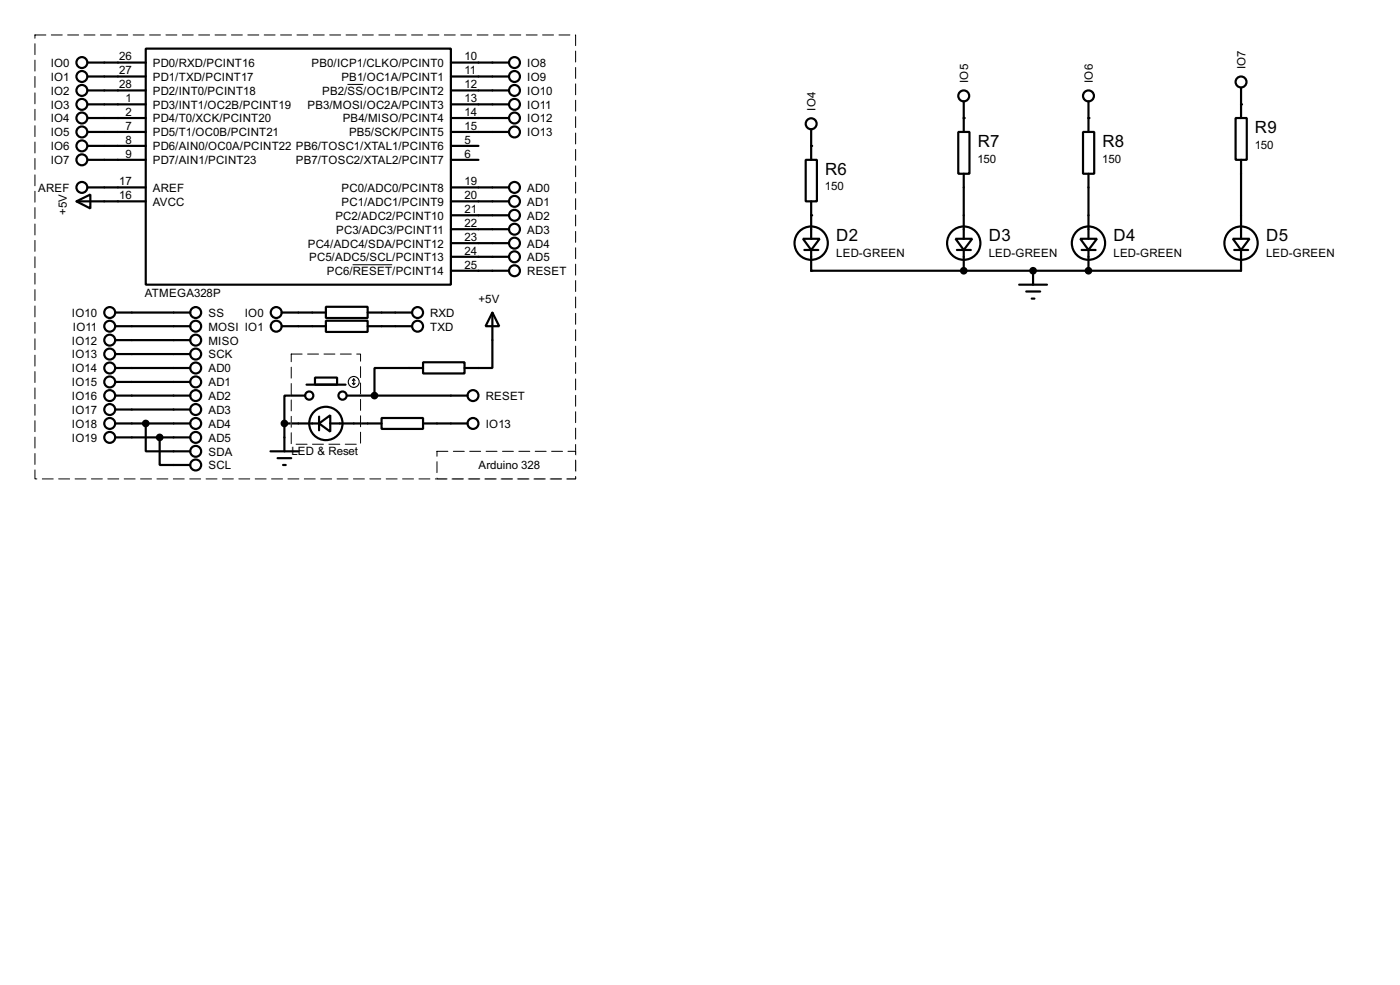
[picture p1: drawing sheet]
<svg xmlns="http://www.w3.org/2000/svg" width="256mm" height="180mm" viewBox="0 0 256 180" stroke-linecap="round" stroke-linejoin="round" font-family="sans-serif">
<g fill="none" stroke="#000" stroke-width=".4">
<path d="M16.1 19.1h10.6M16.1 16.6h10.6M16.1 14h10.6M16.1 11.5h10.6M26.7 8.9h55.9v43.2h-55.9zM82.6 19.1h10.7M82.6 16.6h10.7M82.6 14h10.7M82.6 11.5h10.7M176.6 18.6v5.6M199.4 18.6v5.6M227.4 16.1v5.5"/>
<path d="M14 36.9l2.6-1.3v2.6zM14 36.9h12.7M16.1 29.3h10.6M16.1 26.7h10.6M16.1 24.2h10.6M16.1 21.6h10.6M16.1 34.3h10.6M82.6 29.3h5.1M82.6 26.7h5.1M82.6 24.2h10.7M82.6 21.6h10.7M82.6 34.3h10.7"/>
<path d="M82.6 36.9h10.7M82.6 39.4h10.7M147.6 29.3h2.1v7.6h-2.1zM148.6 23.7v5.6M148.6 36.9v6.8M175.6 24.2h2v7.6h-2zM176.6 31.8v11.9M198.4 24.2h2.1v7.6h-2.1zM199.4 31.8v11.9M226.4 21.6h2v7.7h-2zM227.4 29.3v14.4M21.1 57.2h13.8"/>
<path d="M21.1 59.7h13.8M51.6 57.2h8.1M51.6 59.7h8.1M59.7 56.2h7.7v2h-7.7zM59.7 58.7h7.7v2.1h-7.7zM67.4 57.2h8.1M67.4 59.7h8.1M82.6 42h10.7M82.6 44.5h10.7M82.6 47h10.7M82.6 49.6h10.7M90.2 57.2l1.3 2.5h-2.5z"/>
<path d="M90.2 57.2v10.2h-5.1M147.1 43.7h3.1l-1.6 2.1zM147.4 45.8h2.5M148.6 45.8v3.8h78.8v-3.8M175.1 43.7h3l-1.5 2.1zM175.3 45.8h2.6M176.6 45.8v3.8M186.7 52.1h5.1M188 53.4h2.6M189 54.7h.5M189.3 49.6v2.5M197.9 43.7h3.1l-1.6 2.1z"/>
<path d="M198.2 45.8h2.5M199.4 45.8v3.8M225.9 43.7h3l-1.5 2.1zM226.1 45.8h2.6M21.1 77.5h13.8M21.1 62.3h13.8M21.1 64.8h13.8M21.1 72.4h13.8M21.1 67.4h13.8M21.1 69.9h13.8M21.1 75h13.8M26.7 77.5v5.1h8.2"/>
<path d="M52.1 77.5h6.4M52.1 77.5v5.1M55.9 72.4h-3.8v5.1M56.2 70.4h7.1M57.7 69.1h4.1v1.3h-4.1zM58.5 77.5l2-1.5v3zM58.5 76.3v2.5M60.5 77.5h9.4M63.6 72.4h22.1M69.9 76.5h7.6v2h-7.6zM77.5 66.3h7.6v2.1h-7.6zM77.5 67.4h-8.9v5"/>
<path d="M77.5 77.5h8.2M21.1 80.1h13.8M29.3 80.1v5h5.6M49.6 82.6h5.1M50.9 83.9h2.5M51.9 85.1h.5"/>
<circle cx="15" cy="11.5" r="1"/>
<circle cx="15" cy="19.1" r="1"/>
<circle cx="15" cy="14" r="1"/>
<circle cx="15" cy="16.6" r="1"/>
<circle cx="94.2" cy="11.5" r="1"/>
<circle cx="94.2" cy="14" r="1"/>
<circle cx="94.2" cy="19.1" r="1"/>
<circle cx="94.2" cy="16.6" r="1"/>
<circle cx="176.5" cy="17.6" r="1"/>
<circle cx="199.4" cy="17.6" r="1"/>
<circle cx="227.3" cy="15" r="1"/>
<circle cx="15" cy="29.3" r="1"/>
<circle cx="15" cy="34.3" r="1"/>
<circle cx="15" cy="26.7" r="1"/>
<circle cx="15" cy="24.2" r="1"/>
<circle cx="15" cy="21.6" r="1"/>
<circle cx="94.2" cy="34.3" r="1"/>
<circle cx="94.2" cy="36.9" r="1"/>
<circle cx="94.2" cy="39.4" r="1"/>
<circle cx="94.2" cy="24.2" r="1"/>
<circle cx="94.2" cy="21.6" r="1"/>
<circle cx="148.6" cy="22.7" r="1"/>
<circle cx="20.1" cy="57.2" r="1"/>
<circle cx="20.1" cy="59.7" r="1"/>
<circle cx="35.8" cy="57.2" r="1"/>
<circle cx="35.8" cy="59.7" r="1"/>
<circle cx="50.6" cy="57.2" r="1"/>
<circle cx="50.6" cy="59.7" r="1"/>
<circle cx="76.5" cy="57.2" r="1"/>
<circle cx="76.5" cy="59.7" r="1"/>
<circle cx="94.2" cy="44.5" r="1"/>
<circle cx="94.2" cy="49.6" r="1"/>
<circle cx="94.2" cy="47" r="1"/>
<circle cx="94.2" cy="42" r="1"/>
<circle cx="148.6" cy="44.5" r="3.1"/>
<circle cx="176.5" cy="44.5" r="3.1"/>
<circle cx="199.4" cy="44.5" r="3.1"/>
<circle cx="227.3" cy="44.5" r="3.1"/>
<circle cx="20.1" cy="62.3" r="1"/>
<circle cx="20.1" cy="67.4" r="1"/>
<circle cx="20.1" cy="64.8" r="1"/>
<circle cx="20.1" cy="69.9" r="1"/>
<circle cx="20.1" cy="75" r="1"/>
<circle cx="20.1" cy="72.4" r="1"/>
<circle cx="20.1" cy="77.5" r="1"/>
<circle cx="35.8" cy="72.4" r="1"/>
<circle cx="35.8" cy="67.4" r="1"/>
<circle cx="35.8" cy="75" r="1"/>
<circle cx="35.8" cy="62.3" r="1"/>
<circle cx="35.8" cy="64.8" r="1"/>
<circle cx="35.8" cy="69.9" r="1"/>
<circle cx="35.8" cy="77.5" r="1"/>
<circle cx="56.6" cy="72.4" r=".75"/>
<circle cx="59.7" cy="77.5" r="3.1"/>
<circle cx="62.7" cy="72.4" r=".75"/>
<circle cx="86.6" cy="72.4" r="1"/>
<circle cx="86.6" cy="77.5" r="1"/>
<circle cx="20.1" cy="80.1" r="1"/>
<circle cx="35.8" cy="82.6" r="1"/>
<circle cx="35.8" cy="85.1" r="1"/>
<circle cx="35.8" cy="80.1" r="1"/>
</g>
<g fill="#000">
<circle cx="227.4" cy="19.1" r=".2"/>
<circle cx="148.6" cy="26.7" r=".2"/>
<circle cx="148.6" cy="39.4" r=".2"/>
<circle cx="176.6" cy="21.6" r=".2"/>
<circle cx="199.4" cy="21.6" r=".2"/>
<circle cx="148.6" cy="49.6" r=".2"/>
<circle cx="176.6" cy="49.6" r=".2"/>
<circle cx="189.3" cy="49.6" r=".2"/>
<circle cx="199.4" cy="49.6" r=".2"/>
</g>
<path d="M63.7 15.5h2.9M64.6 48.5h7.3" fill="none" stroke="#000" stroke-width=".18"/>
<path d="M6.4 6.4h99.1v81.3h-99.1zM53.4 64.8h12.7v16.5h-12.7zM80.1 82.6h25.4v5.1h-25.4z" fill="none" stroke="#fff" stroke-width=".18"/>
<path d="M6.4 6.4h99.1v81.3h-99.1zM53.4 64.8h12.7v16.5h-12.7zM80.1 82.6h25.4v5.1h-25.4z" fill="none" stroke="#000" stroke-width=".18" stroke-dasharray="2 1"/>
<g fill="none" stroke="#000" stroke-width=".2">
<path d="M64.6 70.2l.2 .2M64.8 69.4v1M64.8 69.4l-.2 .3M64.8 69.4l.3 .3M65.1 70.2l-.3 .2"/>
<circle cx="64.8" cy="69.9" r="1"/>
</g>
<g fill="#000" stroke="#000" stroke-width=".4">
<circle cx="176.5" cy="49.6" r=".5"/>
<circle cx="189.2" cy="49.6" r=".5"/>
<circle cx="199.4" cy="49.6" r=".5"/>
<circle cx="26.7" cy="77.5" r=".5"/>
<circle cx="52.1" cy="77.5" r=".5"/>
<circle cx="68.6" cy="72.4" r=".5"/>
<circle cx="29.2" cy="80.1" r=".5"/>
</g>
<g font-size="3.5">
<text x="179.1" y="26.8">R7</text>
<text x="202" y="26.8">R8</text>
<text x="229.9" y="24.3">R9</text>
<text x="151.2" y="31.9">R6</text>
<text x="153.2" y="44.1">D2</text>
<text x="181.2" y="44.1">D3</text>
<text x="204" y="44.1">D4</text>
<text x="232" y="44.1">D5</text>
</g>
<g font-size="2.4">
<text x="21.9" y="11.1">26</text>
<text x="85.1" y="11.1">10</text>
<text x="9.3" y="17.3">IO2</text>
<text x="9.3" y="14.8">IO1</text>
<text x="9.3" y="12.3">IO0</text>
<text x="21.9" y="16.2">28</text>
<text x="21.9" y="13.6">27</text>
<text x="28" y="17.3">PD2/INT0/PCINT18</text>
<text x="28" y="14.8">PD1/TXD/PCINT17</text>
<text x="28" y="12.3">PD0/RXD/PCINT16</text>
<text x="57.1" y="12.3">PB0/ICP1/CLKO/PCINT0</text>
<text x="59" y="17.3">PB2/SS/OC1B/PCINT2</text>
<text x="62.5" y="14.8">PB1/OC1A/PCINT1</text>
<text x="85.1" y="13.6">11</text>
<text x="85.1" y="16.2">12</text>
<text x="96.6" y="12.3">IO8</text>
<text x="96.6" y="14.8">IO9</text>
<text x="96.6" y="17.3">IO10</text>
<text x="177.4" y="15.2" transform="rotate(-90 177.4 15.2)">IO5</text>
<text x="200.2" y="15.2" transform="rotate(-90 200.2 15.2)">IO6</text>
<text x="228.2" y="12.7" transform="rotate(-90 228.2 12.7)">IO7</text>
<text x="9.3" y="22.4">IO4</text>
<text x="9.3" y="19.9">IO3</text>
<text x="23" y="23.8">7</text>
<text x="23" y="21.2">2</text>
<text x="23" y="18.7">1</text>
<text x="28" y="22.4">PD4/T0/XCK/PCINT20</text>
<text x="28" y="19.9">PD3/INT1/OC2B/PCINT19</text>
<text x="56.3" y="19.9">PB3/MOSI/OC2A/PCINT3</text>
<text x="62.8" y="22.4">PB4/MISO/PCINT4</text>
<text x="85.1" y="18.7">13</text>
<text x="85.1" y="21.2">14</text>
<text x="85.1" y="23.8">15</text>
<text x="96.6" y="19.9">IO11</text>
<text x="96.6" y="22.4">IO12</text>
<text x="149.4" y="20.3" transform="rotate(-90 149.4 20.3)">IO4</text>
<text x="9.3" y="27.5">IO6</text>
<text x="9.3" y="25">IO5</text>
<text x="23" y="26.3">8</text>
<text x="23" y="28.9">9</text>
<text x="28" y="27.5">PD6/AIN0/OC0A/PCINT22 PB6/TOSC1/XTAL1/PCINT6</text>
<text x="28" y="25">PD5/T1/OC0B/PCINT21</text>
<text x="63.9" y="25">PB5/SCK/PCINT5</text>
<text x="85.1" y="28.9">6</text>
<text x="85.1" y="26.3">5</text>
<text x="96.6" y="25">IO13</text>
<text x="179.1" y="29.8">150</text>
<text x="201.9" y="29.8">150</text>
<text x="229.9" y="27.2">150</text>
<text x="7" y="35.1">AREF</text>
<text x="9.3" y="30">IO7</text>
<text x="21.9" y="33.9">17</text>
<text x="28" y="35.1">AREF</text>
<text x="28" y="30">PD7/AIN1/PCINT23</text>
<text x="54.2" y="30">PB7/TOSC2/XTAL2/PCINT7</text>
<text x="62.6" y="35.1">PC0/ADC0/PCINT8</text>
<text x="85.1" y="33.9">19</text>
<text x="96.6" y="35.1">AD0</text>
<text x="151.1" y="34.9">150</text>
<text x="12.3" y="39.4" transform="rotate(-90 12.3 39.4)">+5V</text>
<text x="21.9" y="36.5">16</text>
<text x="28" y="37.7">AVCC</text>
<text x="61.4" y="40.2">PC2/ADC2/PCINT10</text>
<text x="62.6" y="37.7">PC1/ADC1/PCINT9</text>
<text x="85.1" y="41.6">22</text>
<text x="85.1" y="39">21</text>
<text x="85.1" y="36.5">20</text>
<text x="96.6" y="37.7">AD1</text>
<text x="96.6" y="40.2">AD2</text>
<text x="56.4" y="45.3">PC4/ADC4/SDA/PCINT12</text>
<text x="56.6" y="47.8">PC5/ADC5/SCL/PCINT13</text>
<text x="61.6" y="42.7">PC3/ADC3/PCINT11</text>
<text x="85.1" y="46.6">24</text>
<text x="85.1" y="44.1">23</text>
<text x="96.6" y="42.7">AD3</text>
<text x="96.6" y="45.3">AD4</text>
<text x="96.6" y="47.8">AD5</text>
<text x="153.2" y="47.1">LED-GREEN</text>
<text x="181.1" y="47.1">LED-GREEN</text>
<text x="204" y="47.1">LED-GREEN</text>
<text x="231.9" y="47.1">LED-GREEN</text>
<text x="59.9" y="50.4">PC6/RESET/PCINT14</text>
<text x="85.1" y="49.2">25</text>
<text x="96.6" y="50.4">RESET</text>
<text x="13.2" y="58">IO10</text>
<text x="26.5" y="54.3">ATMEGA328P</text>
<text x="38.2" y="58">SS</text>
<text x="44.8" y="58">IO0</text>
<text x="78.8" y="58">RXD</text>
<text x="87.7" y="55.4">+5V</text>
<text x="13.2" y="63.1">IO12</text>
<text x="13.2" y="65.6">IO13</text>
<text x="13.3" y="60.5">IO11</text>
<text x="38.2" y="60.5">MOSI IO1</text>
<text x="38.2" y="63.1">MISO</text>
<text x="38.2" y="65.6">SCK</text>
<text x="78.8" y="60.5">TXD</text>
<text x="13.2" y="68.1">IO14</text>
<text x="13.2" y="70.7">IO15</text>
<text x="38.2" y="68.1">AD0</text>
<text x="38.2" y="70.7">AD1</text>
<text x="13.2" y="73.2">IO16</text>
<text x="13.2" y="75.8">IO17</text>
<text x="38.2" y="73.2">AD2</text>
<text x="38.2" y="75.8">AD3</text>
<text x="89" y="73.2">RESET</text>
<text x="13.2" y="78.3">IO18</text>
<text x="13.2" y="80.8">IO19</text>
<text x="38.2" y="78.3">AD4</text>
<text x="38.2" y="80.8">AD5</text>
<text x="38.2" y="83.4">SDA</text>
<text x="53.4" y="83.3">LED &amp; Reset</text>
<text x="89" y="78.3">IO13</text>
<text x="38.2" y="85.9">SCL</text>
<text x="87.7" y="85.9">Arduino 328</text>
</g>
</svg>
